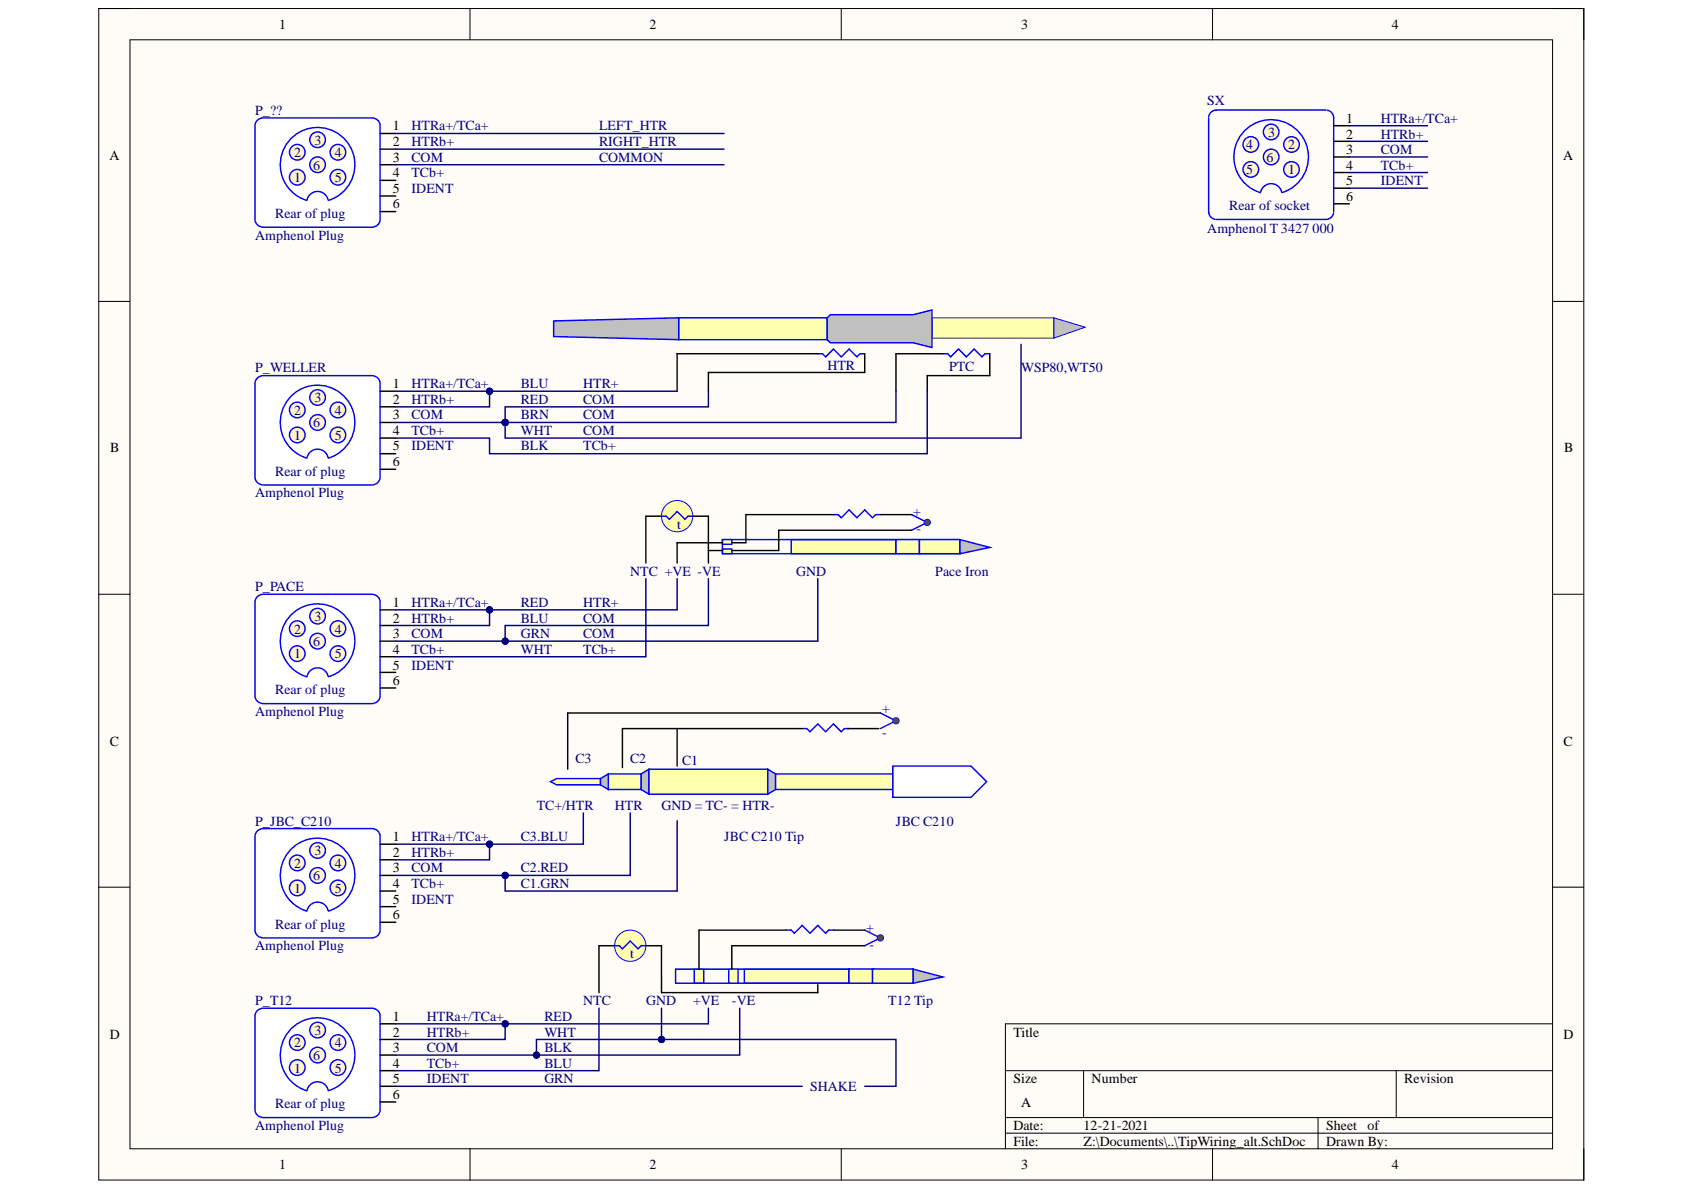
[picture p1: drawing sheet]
# Altium schematic sheet TipWiring_alt.SchDoc
size A

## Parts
JBC_C210_Tip  JBC C210  (mechanical)
P_??  Amphenol Plug  (mechanical)
P_JBC_C210  Amphenol Plug  (mechanical)
P_PACE  Amphenol Plug  (mechanical)
P_T12  Amphenol Plug  (mechanical)
P_WELLER  Amphenol Plug  (mechanical)
Pace_Iron  Pace  (value not drawn)  (mechanical)
SX  Amphenol T 3427 000  (mechanical)
T12_Tip  T12 Tip  (value not drawn)  (mechanical)
WSP80,WT50  WELLER WSP80  (value not drawn)  (mechanical)

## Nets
NetP_JBC_C210_1: P_JBC_C210.1 P_JBC_C210.2
NetP_PACE_1: P_PACE.1 P_PACE.2
NetP_T12_1: P_T12.1 P_T12.2
NetP_WELLER_1: P_WELLER.1 P_WELLER.2

Not connected (* = marked no-connect by the designer): P_?? 1 2 3 4 5 6; P_JBC_C210 3 4 5 6; P_PACE 3 4 5 6; P_T12 3 4 5 6; P_WELLER 3 4 5 6; SX 1 2 3 4 5 6

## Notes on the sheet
- (near SX) HTRa+/TCa+
- (near P_??) HTRb+
- (near P_??) COM
- (near P_??) IDENT
- (near P_??) TCb+
- (near P_??) HTRa+/TCa+
- LEFT_HTR
- RIGHT_HTR
- COMMON
- (near SX) HTRb+
- (near SX) COM
- (near SX) IDENT
- (near SX) TCb+
- (near P_WELLER) HTRb+
- (near P_WELLER) COM
- (near P_WELLER) TCb+
- (near P_WELLER) HTRa+/TCa+
- RED
- WHT
- BLU
- BRN
- HTR+
- COM
- (near P_WELLER) IDENT
- BLK
- TCb+
- (near P_PACE) HTRb+
- (near P_PACE) COM
- (near P_PACE) TCb+
- (near P_PACE) HTRa+/TCa+
- GRN
- (near P_PACE) IDENT
- (near P_JBC_C210) HTRb+
- (near P_JBC_C210) COM
- (near P_JBC_C210) IDENT
- (near P_JBC_C210) TCb+
- (near P_JBC_C210) HTRa+/TCa+
- C2.RED
- C1.GRN
- C3.BLU
- (near P_T12) HTRb+
- (near P_T12) COM
- (near P_T12) HTRa+/TCa+
- (near P_T12) IDENT
- (near P_T12) TCb+
- SHAKE
